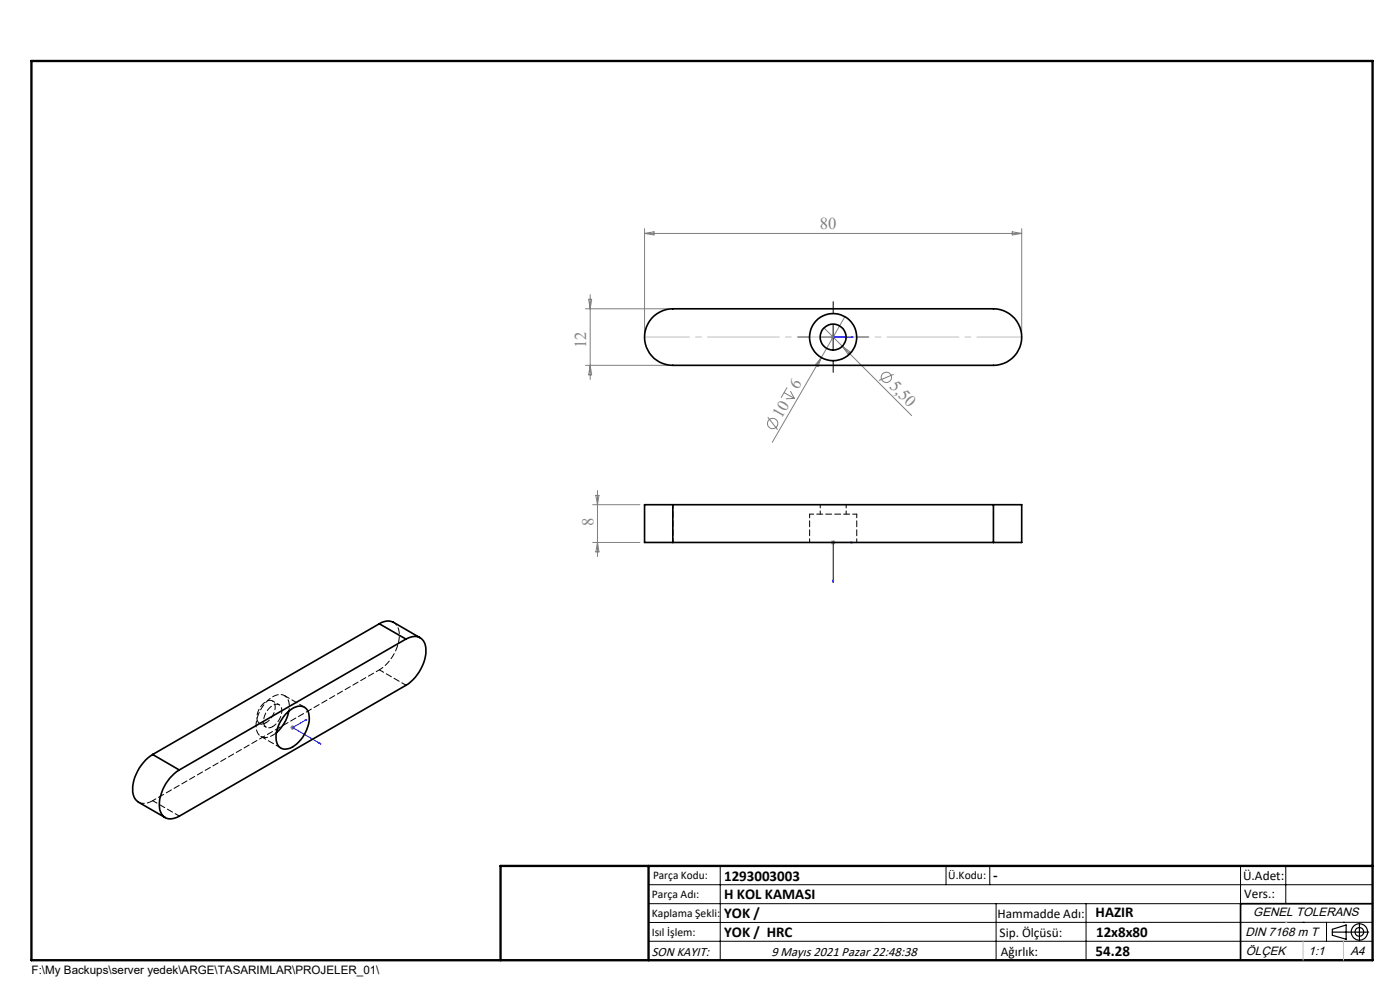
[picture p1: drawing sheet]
<svg xmlns="http://www.w3.org/2000/svg" width="297mm" height="210mm" viewBox="0 0 297 210" stroke-linecap="round" stroke-linejoin="round" font-family="sans-serif">
<g fill="none" stroke="#808080" stroke-width=".21">
<path d="M136.7 48.5v22M136.7 49.5h80M136.7 49.5l2-.3v.6zM214.7 49.2l2 .3-2 .3zM216.7 48.5v22M124.2 65.5h17.5M124.2 77.5h17.5M124.9 63.5h.6l-.3 2zM125.2 62.5v18M125.2 77.5l.3 2h-.6zM174.2 75.8l-10.4 18M174.2 75.8l-.7 1.9-.5-.3z"/>
<path d="M174.8 69.6l3.9 3.8M176.2 71.5h1M176.7 71v1M177.1 71.1l-.7 .8M178.7 73.4l14.7 14.8M178.7 73.4l1.6 1.2-.4 .5zM179.2 67.2l-5 8.6M189.6 79.4l-3.1 1.3M162.9 88.5l2.1 2.6M166.3 83.3l2.2 1.2M167 82.2l-1.3 2.2M167.7 83l.8 1.5"/>
<path d="M168.5 84.5l-1.8 .1M125.7 115.1h10M125.7 107.1h10M126.4 105.1h.7l-.3 2zM126.8 104.1v14M126.8 115.1l.3 2h-.7zM176.2 115.1h1M176.4 114.7l.7 .7M176.7 114.6v1M177.1 114.7l-.7 .7M61.6 154.3h1M61.7 154l.7 .7"/>
<path d="M62.1 153.8v1.1M62.4 154l-.7 .7"/>
<circle cx="163.9" cy="89.8" r="1.1"/>
<circle cx="188" cy="80.1" r="1.09"/>
</g>
<g fill="none" stroke="#000" stroke-width=".25">
<path d="M282.6 197.7h7.8M282.6 197.1l3-.9v3l-3-.8zM288.4 195.8v3.8M106.2 203.7h185"/>
<circle cx="288.4" cy="197.7" r="1.74"/>
<circle cx="288.4" cy="197.7" r=".93"/>
</g>
<path d="M176.6 71.5h.2zM176.7 71.5h.1M176.7 71.5h4.3M181 71.5h-.4h.4M180.6 115l.4 .1-.4 .1zM181 115.1h-4.3v8.4M176.6 123.1h.2l-.1 .4zM64.7 152.7l.4-.1-.3 .3zM65.1 152.6l-3 1.7 6 3.5M67.7 157.7l.1-.1 .3 .2z" fill="none" stroke="#00f" stroke-width=".21"/>
<path d="M171.8 71.5h-2.5M176.8 66.5v-2.5M176.8 76.5v2.5M181.8 71.5h2.5" fill="none" stroke="#000" stroke-width=".21" stroke-dasharray="15.2 1.3 1.3 1.3"/>
<g fill="none" stroke="#000" stroke-width=".21">
<path d="M174.2 71.5h5M176.7 69v5M137.6 187.7h153.6M137.6 191.7h153.6M137.6 199.7h153.6M152.8 183.7v20M200.7 183.7v4M210 183.7v4M211.3 191.7v12M230.4 191.7v12M263.2 183.7v20M272.8 183.7v8"/>
<path d="M276.4 195.6h.1M281.4 195.6v4.1M285 195.6h.1M291.2 195.6l-153.6 .1"/>
</g>
<path d="M291.2 191.7h-28v12" fill="none" stroke="#000" stroke-width=".35"/>
<path d="M6.7 12.9h284.5v190.8h-284.5zM137.6 183.7v20M291.2 183.7h-185v20" fill="none" stroke="#000" stroke-width=".5"/>
<path d="M136.8 71.5h80" fill="none" stroke="#c0c0c0" stroke-width=".21" stroke-dasharray="15.2 1.3 1.3 1.3" stroke-dashoffset="5.7"/>
<path d="M276.4 199.7v4M285 199.7v4" fill="none" stroke="#c0c0c0" stroke-width=".21"/>
<path d="M272.8 195.6h.1" fill="none" stroke="#c0c0c0" stroke-width=".25"/>
<g fill="#00f">
<path d="M180.6 71.5h.4zM176.6 71.5h.2z"/>
<path d="M180.6 115v.2l.4-.1zM176.6 123.1l.1 .4 .1-.4z"/>
<path d="M64.7 152.7l.1 .2 .3-.3zM67.7 157.7l.4 .1-.3-.2z"/>
</g>
<g fill="none" stroke="#000" stroke-width=".35">
<path d="M138.7 67l.6-.4a5.9 5.9 0 0 1 3.4-1.1h68a6 6 0 0 1 6 6 6 6 0 0 1-6 6h-68a6 6 0 0 1-5.6-3.9 6 6 0 0 1 1.6-6.6zM142.7 107.1h-6v8h6M142.7 107.1v8M142.7 107.1h68M142.7 115.1h68M210.7 107.1h6v8h-6M210.7 107.1v8M80.5 132.3l1-.4a2.45 2.45 0 0 1 2 .1l5.6 3.3M80.5 132.3l-48.1 27.7M80.5 132.3l5.6 3.3M86.1 135.6a2.66 2.66 0 0 1 3.8 .4 6.6 6.6 0 0 1-1 6.5l-.8 1.2-1.5 1.4-48.6 28a2.62 2.62 0 0 1-3.7-.4 6.4 6.4 0 0 1 .6-5.9l1.2-1.8 1.9-1.7M86.1 135.6l-48.1 27.7"/>
<path d="M61 151.1a3.2 3.2 0 0 1 3.7-1 3.5 3.5 0 0 1 .6 4 7.1 7.1 0 0 1-4.1 4.7 2.01 2.01 0 0 1-2.6-2.3 7.6 7.6 0 0 1 2.4-5.4zM61.3 150.8a8.3 8.3 0 0 1-2.7 4.6M32.4 160a9 9 0 0 0-4.1 8.5 2.55 2.55 0 0 0 1.1 1.7l5.6 3.2M32.4 160l5.6 3.3"/>
<circle cx="176.7" cy="71.5" r="2.75"/>
<circle cx="176.7" cy="71.5" r="5"/>
</g>
<path d="M142.8 107.1v8M181.8 109.1h-10M210.8 107.1v8M56.4 153.3a3.7 3.7 0 0 0 1.7-4.3 1.52 1.52 0 0 0-2.3 .3 3.5 3.5 0 0 0-1 3.9 1.2 1.2 0 0 0 1.6 .1M57.9 154.1a1.26 1.26 0 0 1-1.6 0 1.26 1.26 0 0 1-.4-1.5 3.7 3.7 0 0 1 2.9-3.2 1.52 1.52 0 0 1 .9 2.2l-.9 1.7-.9 .8M80.5 142.1a9 9 0 0 0 4.1-8.5 2.53 2.53 0 0 0-1.1-1.6" fill="none" stroke="#000" stroke-width=".21" stroke-dasharray="1.3 .6" stroke-dashoffset=".4"/>
<path d="M171.8 109.1v6M181.8 115.1v-6M57.9 156l.8-.6M32.4 169.8l48.1-27.7" fill="none" stroke="#000" stroke-width=".21" stroke-dasharray="1.3 .6" stroke-dashoffset=".5"/>
<path d="M174 107.1v2M179.5 109.1v-2" fill="none" stroke="#000" stroke-width=".21" stroke-dasharray="1.3 .6" stroke-dashoffset=".6"/>
<path d="M80.5 142.1l5.6 3.3M32.4 169.8l5.7 3.3" fill="none" stroke="#000" stroke-width=".21" stroke-dasharray="1.3 .6" stroke-dashoffset=".2"/>
<path d="M29.4 170.1l.2 .1a3.1 3.1 0 0 0 2.8-.4" fill="none" stroke="#000" stroke-width=".21" stroke-dasharray="1.3 .6"/>
<path d="M61.3 150.8a2.64 2.64 0 0 0-1.5-3.5 4.9 4.9 0 0 0-4.2 2.8 5.6 5.6 0 0 0-.8 5.6 2.19 2.19 0 0 0 3.1 .3" fill="none" stroke="#000" stroke-width=".21" stroke-dasharray="1.3 .6" stroke-dashoffset=".7"/>
<path d="M55.4 156.2l4.2 2.5M64.6 150l-4.2-2.4" fill="none" stroke="#000" stroke-width=".21" stroke-dasharray="1.3 .6" stroke-dashoffset=".1"/>
<path d="M55.1 153.4l1.4 .9M59.2 149.5l-1.4-.8" fill="none" stroke="#000" stroke-width=".21" stroke-dasharray="1.3 .6" stroke-dashoffset=".8"/>
<g font-size="3.5" fill="#808080">
<text x="173.9" y="48.7">80</text>
<text x="124.4" y="73.8" transform="rotate(-90 124.4 73.8)">12</text>
<text x="169.3" y="82.7" transform="rotate(-60 169.3 82.7)">6</text>
<text x="188.5" y="82.1" transform="rotate(45 188.5 82.1)">5,50</text>
<text x="165.8" y="88.8" transform="rotate(-60 165.8 88.8)">10</text>
<text x="125.9" y="111.6" transform="rotate(-90 125.9 111.6)">8</text>
</g>
<g font-size="3.2">
<text x="153.6" y="186.8">1293003003</text>
<text x="153.6" y="190.8">H KOL KAMASI</text>
<text x="210.7" y="186.6">-</text>
<text x="153.6" y="194.8">YOK /</text>
<text x="232.4" y="194.5">HAZIR</text>
<text x="153.6" y="198.8">YOK / HRC</text>
<text x="232.4" y="202.8">54.28</text>
<text x="232.5" y="198.8">12x8x80</text>
</g>
<g font-size="2.8">
<text x="263.7" y="186.7">Ü.Adet:</text>
<text x="263.9" y="190.5">Vers.:</text>
<text x="211.6" y="194.8">Hammadde Adı:</text>
<text x="138.3" y="202.8">SON KAYIT:</text>
<text x="163.6" y="202.8">9 Mayıs 2021 Pazar 22:48:38</text>
<text x="212.1" y="198.7">Sip. Ölçüsü:</text>
<text x="212.3" y="202.7">Ağırlık:</text>
</g>
<g font-size="2.6">
<text x="265.9" y="194.4">GENEL TOLERANS</text>
<text x="264.2" y="198.5">DIN 7168 m T</text>
<text x="264.3" y="202.6">ÖLÇEK</text>
<text x="277.6" y="202.6">1:1</text>
<text x="286.5" y="202.6">A4</text>
</g>
<g font-size="2.5">
<text x="138.3" y="190.5">Parça Adı:</text>
<text x="138.5" y="186.5">Parça Kodu:</text>
<text x="201.2" y="186.5">Ü.Kodu:</text>
<text x="138.3" y="194.5">Kaplama Şekli:</text>
<text x="138.3" y="198.6">Isıl İşlem:</text>
<text x="6.7" y="206.7">F:\My Backups\server yedek\ARGE\TASARIMLAR\PROJELER_01\</text>
</g>
</svg>
